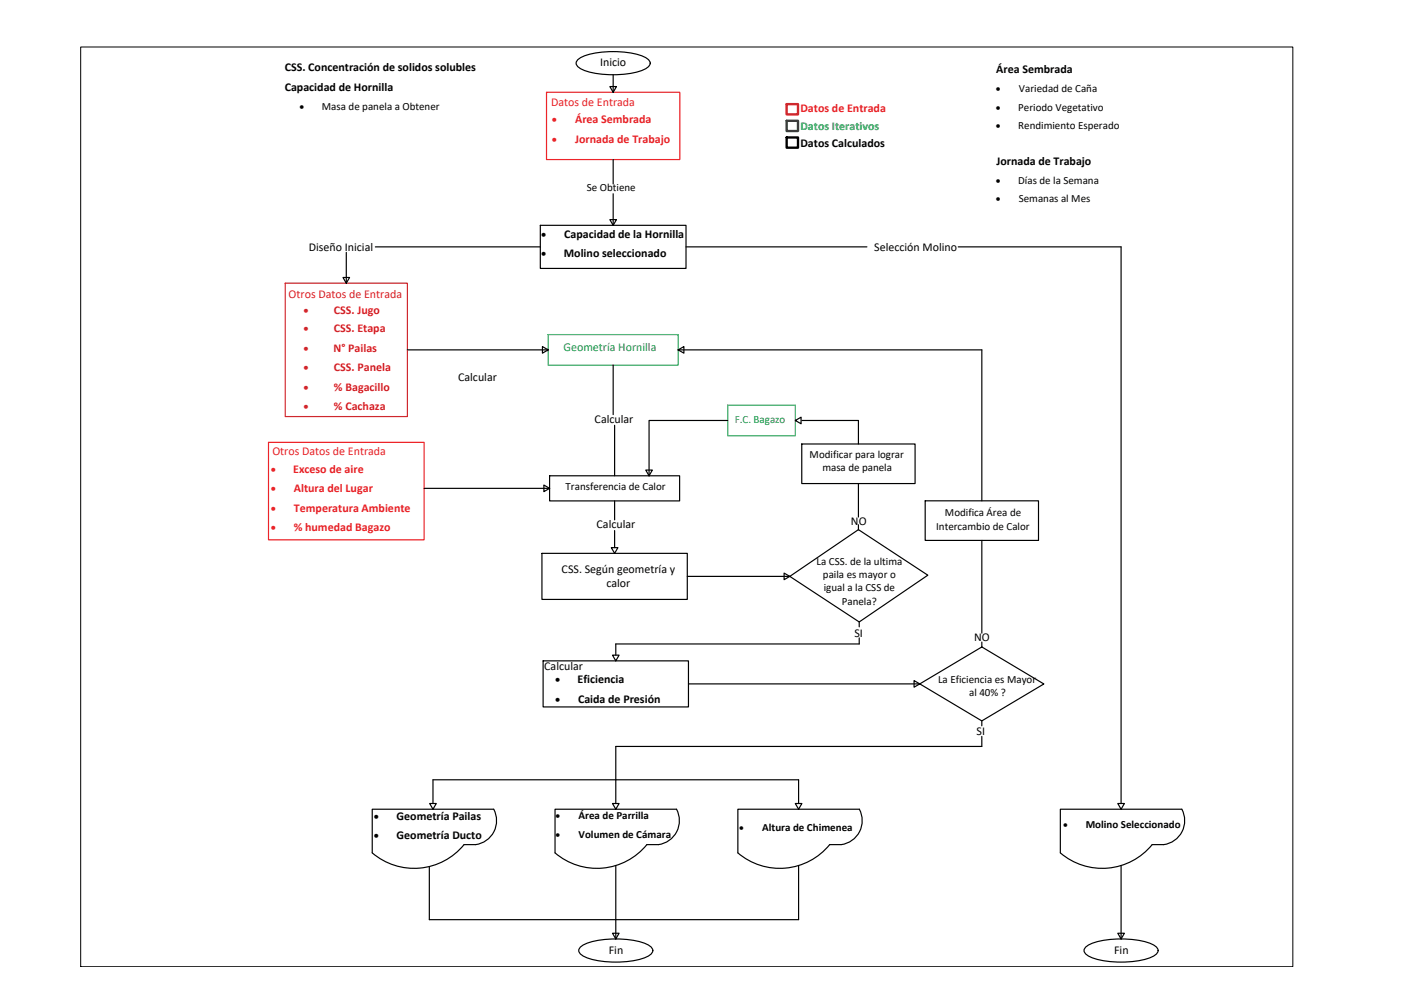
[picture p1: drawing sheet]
<svg xmlns="http://www.w3.org/2000/svg" width="297mm" height="210mm" viewBox="0 0 297 210" stroke-linecap="round" stroke-linejoin="round" font-family="sans-serif">
<!-- layer: 0 -->
<path d="M115.9 19.6h28.2v14.2h-28.2zM56.9 93.8h33v20.7h-33z" fill="none" stroke="#ed1f24" stroke-width=".25"/>
<g fill="none" stroke="#000" stroke-width=".25">
<path d="M122.5 12.6a12.8 12.8 0 0 1 7.5-1.7 12.8 12.8 0 0 1 7.5 1.7 1.08 1.08 0 0 1 .3 1.1 1.08 1.08 0 0 1-.8 .8 19.1 19.1 0 0 1-11.6 .9 5.3 5.3 0 0 1-3.1-1.6l-.2-.4zM129.3 18.4h1.4l-.7 1.2zM130 15.8v3.8M130 33.8v5.2M72.7 58.8h1.4l-.7 1.2zM73.4 53.5v6.5M79.6 52.3h35M114.6 47.8h30.8v9.1h-30.8zM129.3 46.6h1.4l-.7 1.2zM130 41.1v6.7M145.4 52.3h38.4M203.2 52.3h34.5v118.1"/>
<path d="M86.4 74.2h29.8M115 73.5l1.2 .7-1.2 .7zM130 77.4v10.5M143.8 74.2l1.2-.7v1.4zM143.8 74.2h64.4v32M130.3 90.2v10.7M136.9 99.7h1.4l-.7 1.2zM154.3 89.2h-16.7v11.7M168.6 89.2l1.2-.7v1.4zM170 94.1h24v8.4h-24zM170 89.2h12v4.9M89.9 103.5h26.6"/>
<path d="M114.9 117.3h30.8v9.8h-30.8zM115.3 102.8l1.2 .7-1.2 .7zM116.5 100.9h27.6v5.3h-27.6zM129.6 116.1h1.4l-.7 1.2zM130.3 106.2v4M130.3 112.5v3.6M182 102.5v7.1M182 111.3v1M196.2 106.2h24v8.4h-24zM208.2 114.6v19.6M129.9 138.9h1.4l-.7 1.2zM145.7 122.2h21.8"/>
<path d="M166.2 121.5l1.3 .7-1.3 .7zM167.5 122.2l14.5-9.9 14.7 9.7-14.5 9.9zM182.2 135.3v1.2h-51.6v2.4M182.2 131.9v1M208.2 136.1v1.1M115.2 140.1h30.8v9.8h-30.8zM146 145h49M193.8 144.3l1.2 .7-1.2 .7zM195 145l13.2-7.8 13.1 7.8-13.1 7.8zM208.2 156.1v2.2h-77.6v12.1M208.2 152.8v1.1M78.9 171.6h25.8a5.1 5.1 0 0 1-3.9 7.5h-2.4a13.7 13.7 0 0 1-19.5 1.7z"/>
<path d="M91.1 170.4h1.4l-.7 1.2zM91.8 170.4v-5.1h77.5v5.1M117.7 171.6h25.7a5.1 5.1 0 0 1-3.8 7.5h-2.5a13.7 13.7 0 0 1-19.4 1.7zM129.9 170.4h1.4l-.7 1.2zM156.4 171.6h25.8a5.1 5.1 0 0 1-3.8 7.5h-2.5a13.7 13.7 0 0 1-19.5 1.7zM168.6 170.4h1.4l-.7 1.2zM224.8 171.6h25.8a5.1 5.1 0 0 1-3.9 7.5h-2.4a13.7 13.7 0 0 1-19.5 1.7zM237 170.4h1.4l-.7 1.2zM129.9 197.9h1.4l-.7 1.2zM130.6 183.5v15.6M169.3 183.5v11.5h-78.3v-11.3M237 197.9h1.4l-.7 1.2z"/>
<path d="M237.7 183.5v15.6M123.1 200.8a12.8 12.8 0 0 1 7.5-1.7 12.8 12.8 0 0 1 7.4 1.7 1.08 1.08 0 0 1 .4 1.1 1.08 1.08 0 0 1-.9 .8 19.1 19.1 0 0 1-11.6 .8 5.3 5.3 0 0 1-3.1-1.6l-.1-.4zM230.2 200.8a12.8 12.8 0 0 1 7.5-1.7 12.8 12.8 0 0 1 7.4 1.7 1.08 1.08 0 0 1 .4 1.1 1.08 1.08 0 0 1-.8 .8 19.1 19.1 0 0 1-11.6 .8 5.3 5.3 0 0 1-3.2-1.6l-.1-.4z"/>
</g>
<path d="M60.5 60h25.9v28.3h-25.9z" fill="none" stroke="#cd2027" stroke-width=".25"/>
<path d="M116.2 70.9h27.6v6.5h-27.6zM154.3 85.9h14.3v6.5h-14.3z" fill="none" stroke="#139b48" stroke-width=".25"/>
<path d="M166.8 22.1h2.4v2.1h-2.4z" fill="none" stroke="#cd2027" stroke-width=".5"/>
<path d="M166.8 25.6h2.4v2.2h-2.4z" fill="none" stroke="#136734" stroke-width=".5"/>
<path d="M166.8 29.1h2.4v2.2h-2.4z" fill="none" stroke="#000" stroke-width=".5"/>
<path d="M17.1 10h257v195h-257z" fill="none" stroke="#000" stroke-width=".21"/>
<g font-size="2.5">
<text x="60.4" y="15.1">CSS. Concentración de solidos solubles</text>
<text x="127.2" y="14">Inicio</text>
<text x="211.2" y="15.5">Área Sembrada</text>
<text x="60.4" y="19.3">Capacidad de Hornilla</text>
<text x="169.7" y="31.1">Datos Calculados</text>
<text x="211.3" y="35.1">Jornada de Trabajo</text>
<text x="65.5" y="53.1">Diseño Inicial</text>
<text x="119.6" y="50.4">Capacidad de la Hornilla</text>
<text x="185.4" y="53.1">Selección Molino</text>
<text x="119.5" y="54.5">Molino seleccionado</text>
<text x="97.1" y="80.8">Calcular</text>
<text x="126.1" y="89.6">Calcular</text>
<text x="126.5" y="112">Calcular</text>
<text x="180.4" y="111.3">NO</text>
<text x="119.1" y="121.4">CSS. Según geometría y</text>
<text x="128.6" y="124.5">calor</text>
<text x="181.1" y="135">SI</text>
<text x="206.6" y="135.9">NO</text>
<text x="115.4" y="142">Calcular</text>
<text x="122.5" y="144.9">Eficiencia</text>
<text x="122.5" y="149">Caida de Presión</text>
<text x="207.1" y="155.8">SI</text>
<text x="84.1" y="173.8">Geometría Pailas</text>
<text x="84.1" y="177.9">Geometría Ducto</text>
<text x="129.1" y="202.2">Fin</text>
<text x="236.2" y="202.2">Fin</text>
</g>
<g font-size="2.5" fill="#ed1f24">
<text x="116.9" y="22.4">Datos de Entrada</text>
<text x="169.7" y="23.8">Datos de Entrada</text>
<text x="121.9" y="26">Área Sembrada</text>
<text x="122" y="30.3">Jornada de Trabajo</text>
<text x="57.8" y="96.5">Otros Datos de Entrada</text>
<text x="62.2" y="100.2">Exceso de aire</text>
<text x="62.3" y="104.4">Altura del Lugar</text>
<text x="62.3" y="112.6">% humedad Bagazo</text>
<text x="62.3" y="108.5">Temperatura Ambiente</text>
</g>
<g font-size="2.5" fill="#139b48">
<text x="169.7" y="27.5">Datos Iterativos</text>
<text x="119.5" y="74.3">Geometría Hornilla</text>
</g>
<g font-size="2.5" fill="#cd2027">
<text x="61.2" y="63.2">Otros Datos de Entrada</text>
<text x="70.8" y="66.5">CSS. Jugo</text>
<text x="70.8" y="70.5">CSS. Etapa</text>
<text x="70.7" y="74.6">N° Pailas</text>
<text x="70.8" y="78.7">CSS. Panela</text>
<text x="70.8" y="82.8">% Bagacillo</text>
<text x="70.8" y="86.9">% Cachaza</text>
</g>
<g font-size="2.4" fill="#ed1f24">
<text x="117" y="26">·</text>
<text x="117" y="30.3">·</text>
<text x="57.4" y="100.2">·</text>
<text x="57.4" y="104.4">·</text>
<text x="57.4" y="108.5">·</text>
<text x="57.4" y="112.6">·</text>
</g>
<g font-size="2.4">
<text x="114.8" y="50.4">·</text>
<text x="114.8" y="54.5">·</text>
<text x="117.7" y="144.9">·</text>
<text x="117.7" y="149">·</text>
<text x="79.2" y="173.8">·</text>
<text x="79.2" y="177.9">·</text>
</g>
<g font-size="2.4" fill="#cd2027">
<text x="64.3" y="66.5">·</text>
<text x="64.3" y="70.5">·</text>
<text x="64.3" y="74.6">·</text>
<text x="64.3" y="78.7">·</text>
<text x="64.3" y="82.8">·</text>
<text x="64.3" y="86.9">·</text>
</g>
<g font-size="2.3">
<text x="68.3" y="23.2">Masa de panela a Obtener</text>
<text x="215.9" y="23.5">Periodo Vegetativo</text>
<text x="216" y="19.6">Variedad de Caña</text>
<text x="215.9" y="27.3">Rendimiento Esperado</text>
<text x="124.4" y="40.6">Se Obtiene</text>
<text x="215.9" y="39">Días de la Semana</text>
<text x="216" y="42.9">Semanas al Mes</text>
<text x="171.7" y="97.1">Modificar para lograr</text>
<text x="174.4" y="99.9">masa de panela</text>
<text x="119.9" y="103.9">Transferencia de Calor</text>
<text x="198.5" y="112.4">Intercambio de Calor</text>
<text x="200.4" y="109.4">Modifica Área de</text>
<text x="173.1" y="119.8">La CSS. de la ultima</text>
<text x="174.5" y="122.6">paila es mayor o</text>
<text x="174.7" y="125.4">igual a la CSS de</text>
<text x="178.5" y="128.2">Panela?</text>
<text x="198.9" y="144.8">La Eficiencia es Mayor</text>
<text x="205.5" y="147.6">al 40% ?</text>
<text x="122.7" y="173.7">Área de Parrilla</text>
<text x="122.7" y="177.7">Volumen de Cámara</text>
<text x="161.6" y="176.2">Altura de Chimenea</text>
<text x="230.2" y="175.5">Molino Seleccionado</text>
</g>
<text font-size="2.3" fill="#139b48" x="155.8" y="89.8">F.C. Bagazo</text>
<g font-size="2.2">
<text x="63.5" y="23.2">·</text>
<text x="211.1" y="19.6">·</text>
<text x="211.1" y="23.5">·</text>
<text x="211.1" y="27.3">·</text>
<text x="211.1" y="39">·</text>
<text x="211.1" y="42.9">·</text>
<text x="117.8" y="173.7">·</text>
<text x="117.8" y="177.7">·</text>
<text x="156.7" y="176.2">·</text>
<text x="225.4" y="175.5">·</text>
</g>
</svg>
